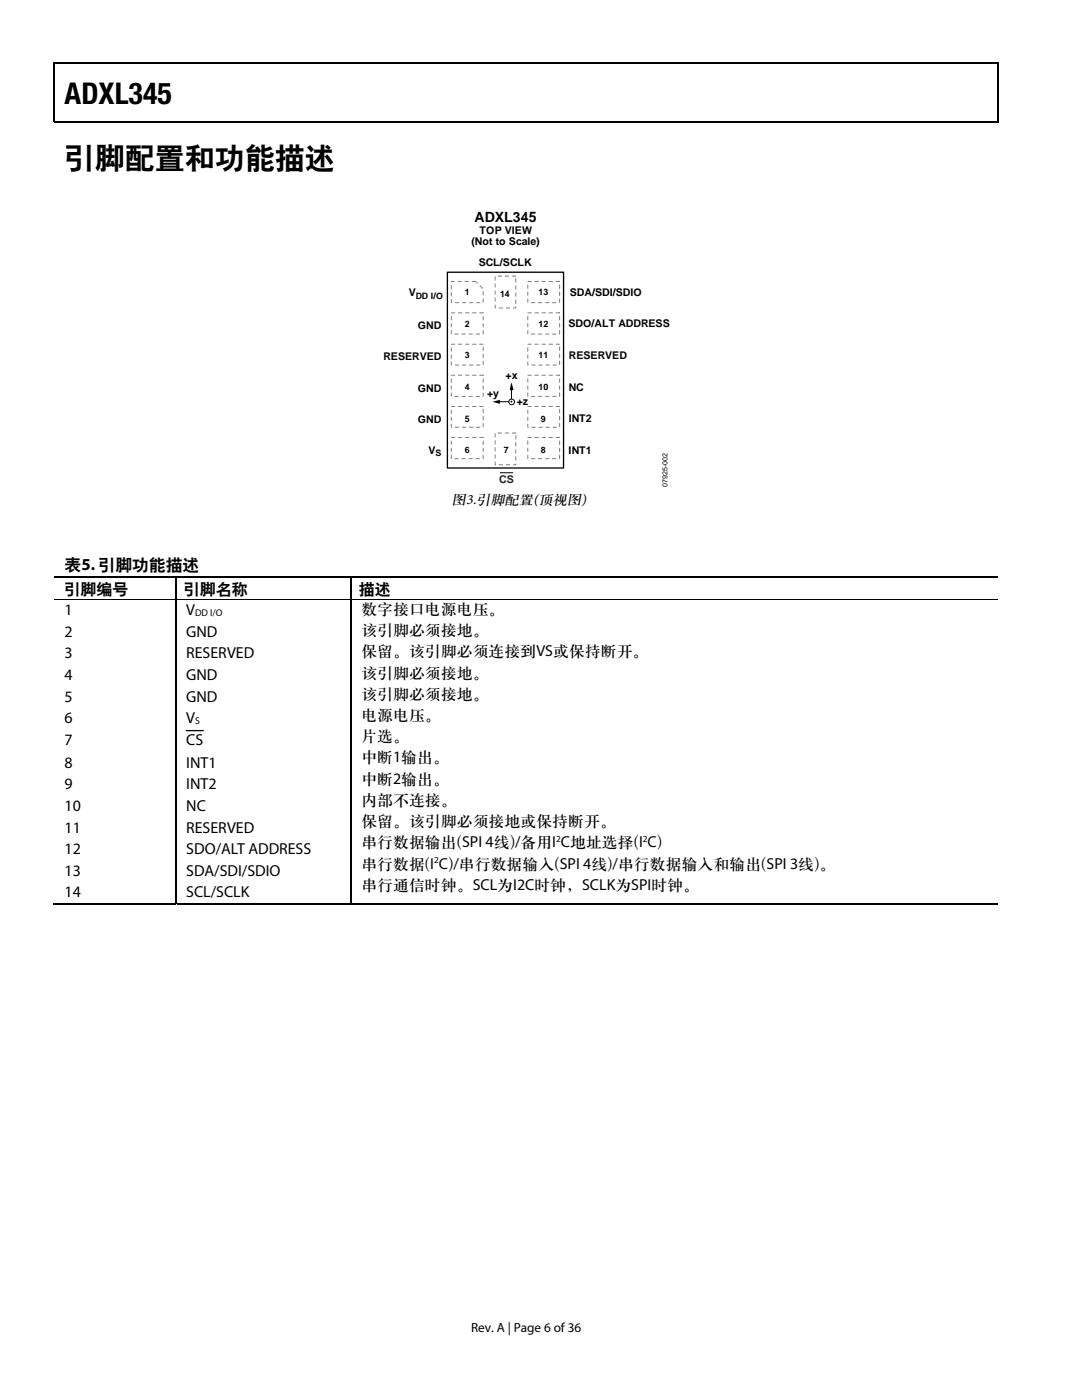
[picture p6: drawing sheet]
<svg xmlns="http://www.w3.org/2000/svg" width="216mm" height="279mm" viewBox="0 0 216 279" stroke-linecap="round" stroke-linejoin="round" font-family="sans-serif">
<path d="M10.7 12.5h.3v1h-.3zM199 12.5h.2v1h-.2zM199 12.5h.2v.2h-.2zM199 24.2h.2v.2h-.2zM98.3 80.2l1.4-.4v.8zM102.1 76.3l.4 1.6h-.8z" fill="#000"/>
<path d="M10.7 12.6h188.3M10.9 13.5v10.9M199.1 13.5v10.9M10.7 24.3h188.3" fill="none" stroke="#000" stroke-width=".25"/>
<path d="M102.1 77.6v2.6h-2.6" fill="none" stroke="#000" stroke-width=".2"/>
<path d="M89.3 54.3h23.1v39.1h-23.1z" fill="none" stroke="#000" stroke-width=".26"/>
<g fill="none" stroke="#808080" stroke-width=".2" stroke-dasharray=".7 .7">
<path d="M90.1 56.2h4.8l1.5 1.5v2.7h-6.3zM98.8 55.1h4.1v6.4h-4.1zM105.3 56.2h6.4v4.2h-6.4zM90.1 62.4h6.3v4.3h-6.3zM90.1 68.7h6.3v4.1h-6.3zM90.1 74.9h6.3v4.2h-6.3zM105.3 62.4h6.4v4.3h-6.4zM105.3 68.7h6.4v4.1h-6.4zM105.3 74.9h6.4v4.2h-6.4zM90.1 81.1h6.3v4.2h-6.3zM90.1 87.3h6.3v4.2h-6.3zM98.8 86.4h4.1v6.4h-4.1z"/>
<path d="M105.3 81.1h6.4v4.2h-6.4zM105.3 87.3h6.4v4.2h-6.4z"/>
</g>
<circle cx="102.1" cy="80.2" r=".58" fill="#fff"/>
<g fill="none" stroke="#000" stroke-width=".2">
<path d="M99.7 94.4h2.7M10.9 119.6h188.2"/>
<circle cx="102.1" cy="80.2" r=".58"/>
</g>
<path d="M101.9 80h.3v.3h-.3zM35 114.9h.3v.3h-.3zM69.9 114.9h.3v.3h-.3z" fill="#000"/>
<path d="M10.9 115.1h24.1M35.1 115.2v4.3M35.1 119.7v60.8M35.3 115.1h34.6M70.1 115.2v4.3M70.1 119.7v60.8M70.2 115.1h128.9M37.2 145.8h3.4M10.6 180.4h24.4M35.3 180.4h34.6M70.2 180.4h128.9" fill="none" stroke="#000" stroke-width=".25"/>
<g font-size="6">
<text x="12.9" y="20.7">ADXL345</text>
<text x="12.9" y="33.4">引脚配置和功能描述</text>
</g>
<text font-size="3.3" x="12.9" y="113.7">表5. 引脚功能描述</text>
<g font-size="3.2">
<text x="12.9" y="118.6">引脚编号</text>
<text x="36.7" y="118.6">引脚名称</text>
<text x="71.6" y="118.6">描述</text>
<text x="12.9" y="122.8">1</text>
<text x="37.2" y="122.8">V</text>
<text x="12.9" y="127.1">2</text>
<text x="12.9" y="131.4">3</text>
<text x="37.2" y="127.1">GND</text>
<text x="37.2" y="131.4">RESERVED</text>
<text x="12.9" y="135.7">4</text>
<text x="37.2" y="135.7">GND</text>
<text x="12.9" y="140">5</text>
<text x="37.2" y="140">GND</text>
<text x="12.9" y="144.3">6</text>
<text x="12.9" y="148.6">7</text>
<text x="37.2" y="144.3">V</text>
<text x="37.2" y="148.6">CS</text>
<text x="12.9" y="153.3">8</text>
<text x="37.2" y="153.3">INT1</text>
<text x="12.9" y="157.6">9</text>
<text x="12.9" y="161.9">10</text>
<text x="37.2" y="161.9">NC</text>
<text x="37.2" y="157.6">INT2</text>
<text x="12.9" y="166.2">11</text>
<text x="37.2" y="166.2">RESERVED</text>
<text x="12.9" y="170.4">12</text>
<text x="37.2" y="170.4">SDO/ALT ADDRESS</text>
<text x="12.9" y="174.7">13</text>
<text x="12.9" y="179">14</text>
<text x="37.2" y="179">SCL/SCLK</text>
<text x="37.2" y="174.7">SDA/SDI/SDIO</text>
</g>
<g font-size="3.2" fill="#070001">
<text x="72.1" y="122.5">数字接口电源电压。</text>
<text x="72.1" y="126.8">该引脚必须接地。</text>
<text x="72.1" y="131">保留。该引脚必须连接到VS或保持断开。</text>
<text x="72.1" y="135.2">该引脚必须接地。</text>
<text x="72.1" y="139.5">该引脚必须接地。</text>
<text x="72.1" y="143.7">电源电压。</text>
<text x="72.1" y="147.9">片选。</text>
<text x="72.1" y="152.2">中断1输出。</text>
<text x="72.1" y="156.4">中断2输出。</text>
<text x="72.1" y="160.6">内部不连接。</text>
<text x="72.1" y="164.9">保留。该引脚必须接地或保持断开。</text>
<text x="72.1" y="169.1">串行数据输出(SPI 4线)/备用I C地址选择(I C)</text>
<text x="72.1" y="173.3">串行数据(I C)/串行数据输入(SPI 4线)/串行数据输入和输出(SPI 3线)。</text>
<text x="72.1" y="177.6">串行通信时钟。SCL为I2C时钟，SCLK为SPI时钟。</text>
</g>
<text font-size="2.9" x="90.2" y="100.6">图3.引脚配置(顶视图)</text>
<text font-size="2.8" x="94.7" y="44.2">ADXL345</text>
<text font-size="2.6" x="94" y="265.8">Rev. A | Page 6 of 36</text>
<g font-size="2.1">
<text x="95.7" y="46.7">TOP VIEW</text>
<text x="94.1" y="48.8">(Not to Scale)</text>
<text x="95.5" y="53.1">SCL/SCLK</text>
<text x="81.6" y="59.1">V</text>
<text x="113.7" y="59">SDA/SDI/SDIO</text>
<text x="83.4" y="65.6">GND</text>
<text x="113.4" y="65.4">SDO/ALT ADDRESS</text>
<text x="76.5" y="71.9">RESERVED</text>
<text x="113.5" y="71.6">RESERVED</text>
<text x="100.9" y="75.7">+x</text>
<text x="113.5" y="78">NC</text>
<text x="83.4" y="78.2">GND</text>
<text x="97.2" y="79.1">+y</text>
<text x="103.1" y="80.8">+z</text>
<text x="83.4" y="84.5">GND</text>
<text x="113.5" y="84.2">INT2</text>
<text x="85.5" y="90.5">V</text>
<text x="113.5" y="90.5">INT1</text>
</g>
<text font-size="2.1" fill="#231f20" x="99.6" y="96.4">CS</text>
<g font-size="1.9">
<text x="38.9" y="123">DD I/O</text>
<text x="38.9" y="144.5">S</text>
</g>
<g font-size="1.9" fill="#070001">
<text x="86.6" y="172.3">2</text>
<text x="111" y="168.1">2</text>
<text x="128.3" y="168.1">2</text>
</g>
<g font-size="1.8">
<text x="82.9" y="59.6">DD I/O</text>
<text x="92.7" y="58.9">1</text>
<text x="99.8" y="59.2">14</text>
<text x="107.5" y="58.9">13</text>
<text x="92.7" y="65.2">2</text>
<text x="107.5" y="65.2">12</text>
<text x="92.7" y="71.5">3</text>
<text x="107.5" y="71.5">11</text>
<text x="92.7" y="77.8">4</text>
<text x="107.5" y="77.8">10</text>
<text x="92.7" y="84.2">5</text>
<text x="107.9" y="84.2">9</text>
<text x="86.9" y="91.1">S</text>
<text x="92.7" y="90.5">6</text>
<text x="100.5" y="90.5">7</text>
<text x="107.9" y="90.5">8</text>
</g>
<text font-size="1.4" x="133.2" y="97.2" transform="rotate(-90 133.2 97.2)">07925-002</text>
</svg>
